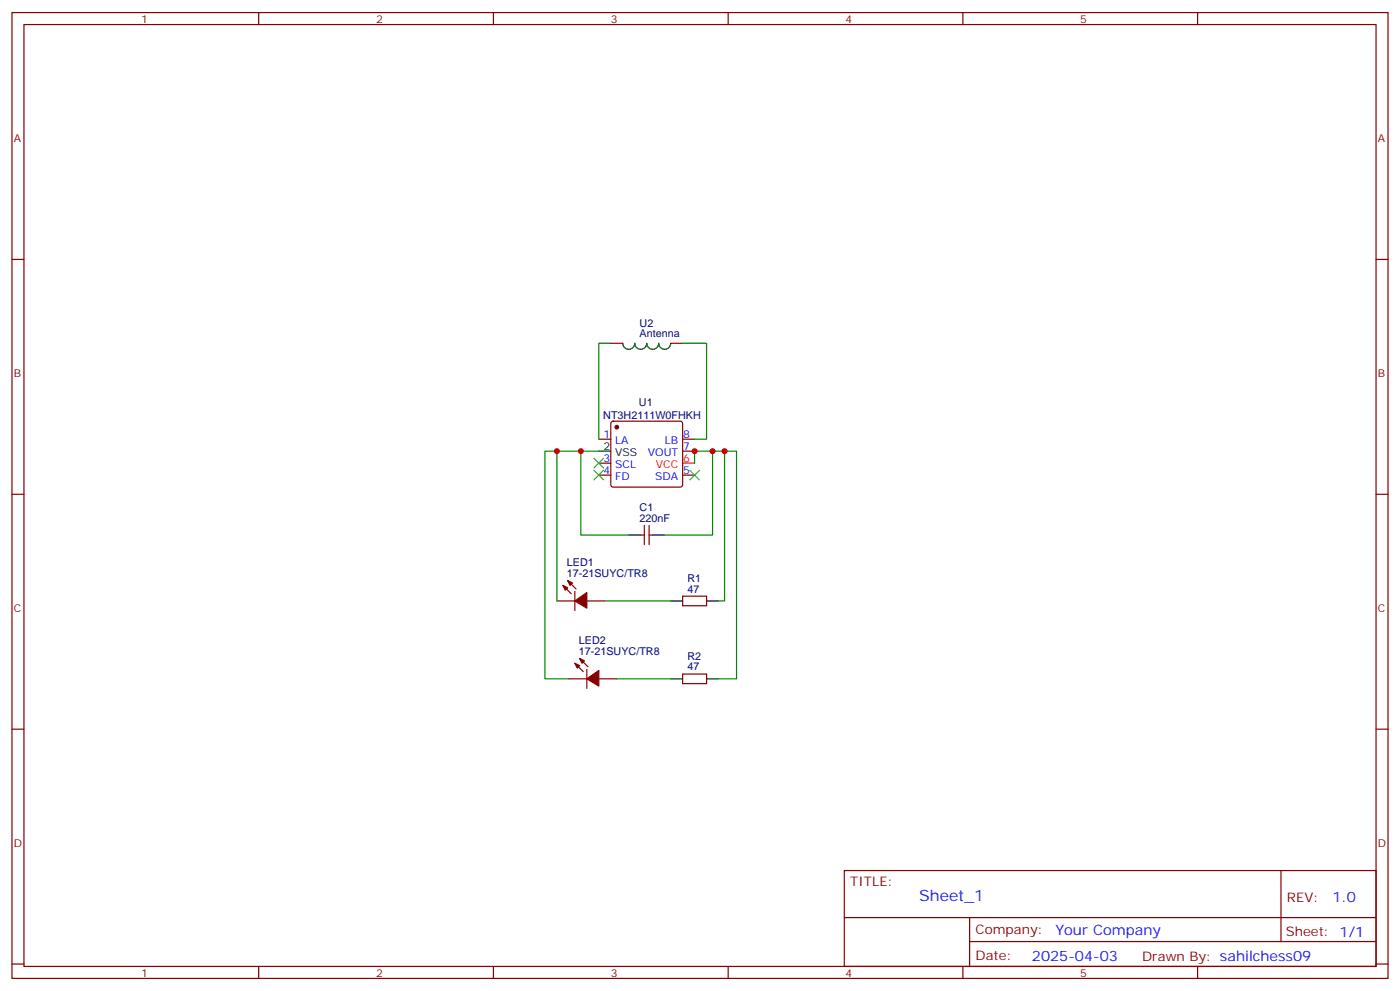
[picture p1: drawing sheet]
<svg xmlns="http://www.w3.org/2000/svg" width="412mm" height="292mm" viewBox="0 0 412 292" stroke-linecap="round" stroke-linejoin="round" font-family="sans-serif">
<g fill="none" stroke="#870000" stroke-width=".35">
<path d="M3.5 3.7h405.4v284.3h-405.4zM7.1 7.2h398.2v277.3h-398.2zM76.2 3.7v3.5M145.3 3.7v3.5M214.5 3.7v3.5M283.6 3.7v3.5M352.8 3.7v3.5M3.5 76.4h3.6M405.3 76.4h3.6M179.9 101.1h3.5M197.6 101.1h3.5M176.4 129.3h3.5"/>
<path d="M176.4 139.9h3.5M176.4 136.3h3.5M180.2 124.2l.4-.2h19.8l.5 .2 .2 .5v18l-.3 .5-.4 .2h-19.8l-.5-.2-.2-.5v-18zM201.1 129.3h3.5M201.1 132.8h3.5M201.1 139.9h3.5M3.5 145.5h3.6M188.7 157.5h1.1M189.8 154.7v5.6M191.2 154.7v5.6M191.2 157.5h1.1M405.3 145.5h3.6"/>
<path d="M164 176.9h5.3M165.8 172.3l2.5 2.5M167.2 170.9l2.5 2.5M169.3 174.1v5.6M172.9 176.9h5.3M201.1 175.5h7v2.8h-7zM167.6 199.8h5.3M169.3 195.3l2.5 2.4M170.7 193.9l2.5 2.4M172.9 197v5.7M176.4 199.8h5.3M201.1 198.4h7v2.9h-7z"/>
<path d="M3.5 214.7h3.6M405.3 214.7h3.6M248.7 256.3h156.6v28.2h-156.6zM377.3 256.3v20.9M248.7 270.1h156.5M285.6 277.2h119.6M285.6 270.1v14.2M3.5 283.8h3.6M76.2 284.5v3.5M145.3 284.5v3.5M214.5 284.5v3.5M283.6 284.5v3.5"/>
<path d="M352.8 284.5v3.5M405.3 283.8h3.6"/>
</g>
<path d="M201.1 136.3h3.5" fill="none" stroke="#f00" stroke-width=".35"/>
<path d="M183.4 101.1a1.76 1.76 0 0 0 1.8 1.7 1.76 1.76 0 0 0 1.8-1.7 1.76 1.76 0 0 0 1.7 1.7 1.76 1.76 0 0 0 1.8-1.7 1.76 1.76 0 0 0 1.8 1.7 1.76 1.76 0 0 0 1.7-1.7 1.76 1.76 0 0 0 1.8 1.7 1.76 1.76 0 0 0 1.8-1.7M176.4 132.8h3.5M185.2 157.5h3.5M192.3 157.5h3.5M197.6 176.9h3.5M208.1 176.9h3.6M197.6 199.8h3.5M208.1 199.8h3.6" fill="none" stroke="#000" stroke-width=".35"/>
<g fill="#870000" stroke="#870000" stroke-width=".35">
<path d="M165.8 172.3l1.4 .7-.7 .7z"/>
<path d="M167.2 170.9l1.4 .7-.7 .7z"/>
<path d="M169.3 176.9l3.6-2.5v4.6z"/>
<path d="M169.3 195.3l1.4 .7-.7 .7z"/>
<path d="M170.7 193.9l1.5 .7-.8 .7z"/>
<path d="M172.9 199.8l3.5-2.4v4.6z"/>
<circle cx="181.7" cy="125.8" r=".53"/>
</g>
<path d="M179.9 101.1h-3.5v28.2M201.1 101.1h7v28.2h-3.5M164 132.8h-3.5v67h7.1M171.1 132.8v24.7h14.1M176.4 132.8h-12.4v44.1M204.6 136.3v-3.5h8.8v44.1h-1.7M209.9 132.8v24.7h-14.1M213.4 132.8h3.6v67h-5.3M178.2 176.9h19.4M181.7 199.8h15.9" fill="none" stroke="#008700" stroke-width=".35"/>
<path d="M175 134.9l2.8 2.9M175 138.5l2.8 2.8M177.8 134.9l-2.8 2.9M177.8 138.5l-2.8 2.8M203.2 138.5l2.8 2.8M206 138.5l-2.8 2.8" fill="none" stroke="#3c3" stroke-width=".35"/>
<g fill="#c00">
<circle cx="204.6" cy="132.8" r=".88"/>
<circle cx="209.9" cy="132.8" r=".88"/>
<circle cx="171.1" cy="132.8" r=".88"/>
<circle cx="213.4" cy="132.8" r=".88"/>
<circle cx="164" cy="132.8" r=".88"/>
</g>
<text font-size="4.6" fill="#00f" x="270.8" y="265.3">Sheet_1</text>
<g font-size="4.2" fill="#00f">
<text x="392.5" y="265.6">1.0</text>
<text x="310.9" y="275.1">Your Company</text>
<text x="304" y="282.9">2025-04-03</text>
</g>
<g font-size="3.9" fill="#800">
<text x="250.5" y="260.9">TITLE:</text>
<text x="379.1" y="265.6">REV:</text>
<text x="287.4" y="275.1">Company:</text>
<text x="378.7" y="275.7">Sheet: 1/1</text>
<text x="287.4" y="282.8">Date:</text>
<text x="336.4" y="282.8">Drawn By: sahilchess09</text>
</g>
<g font-size="3.2" fill="#800">
<text x="41.6" y="6.7">1</text>
<text x="110.8" y="6.7">2</text>
<text x="179.9" y="6.7">3</text>
<text x="249.1" y="6.7">4</text>
<text x="318.2" y="6.7">5</text>
<text x="4.1" y="41.8">A</text>
<text x="405.9" y="41.8">A</text>
<text x="4.1" y="110.9">B</text>
<text x="405.9" y="110.9">B</text>
<text x="4.1" y="180.1">C</text>
<text x="405.9" y="180.1">C</text>
<text x="4.1" y="249.2">D</text>
<text x="405.9" y="249.2">D</text>
<text x="41.6" y="287.5">1</text>
<text x="110.8" y="287.5">2</text>
<text x="179.9" y="287.5">3</text>
<text x="249.1" y="287.5">4</text>
<text x="318.2" y="287.5">5</text>
</g>
<g font-size="3.2" fill="#000080">
<text x="188.4" y="99.3">Antenna</text>
<text x="188.4" y="96.2">U2</text>
<text x="188.2" y="119.6">U1</text>
<text x="177.7" y="123.4">NT3H2111W0FHKH</text>
<text x="188.4" y="153.6">220nF</text>
<text x="188.4" y="150.5">C1</text>
<text x="167" y="166.7">LED1</text>
<text x="167" y="169.9">17-21SUYC/TR8</text>
<text x="202.5" y="171.3">R1</text>
<text x="202.5" y="174.4">47</text>
<text x="170.5" y="189.7">LED2</text>
<text x="170.5" y="192.8">17-21SUYC/TR8</text>
<text x="202.5" y="197.4">47</text>
<text x="202.5" y="194.3">R2</text>
</g>
<g font-size="3.2" fill="#00f">
<text x="177.7" y="128.9">1</text>
<text x="181.2" y="130.7">LA</text>
<text x="195.8" y="130.7">LB</text>
<text x="201.3" y="128.9">8</text>
<text x="177.7" y="136">3</text>
<text x="181.2" y="137.8">SCL</text>
<text x="190.8" y="134.2">VOUT</text>
<text x="201.3" y="132.5">7</text>
<text x="177.7" y="139.5">4</text>
<text x="181.2" y="141.3">FD</text>
<text x="193" y="141.3">SDA</text>
<text x="201.3" y="139.5">5</text>
</g>
<g font-size="3.2">
<text x="177.7" y="132.5">2</text>
<text x="181.2" y="134.2">VSS</text>
</g>
<g font-size="3.2" fill="#f00">
<text x="193.2" y="137.8">VCC</text>
<text x="201.3" y="136">6</text>
</g>
</svg>
